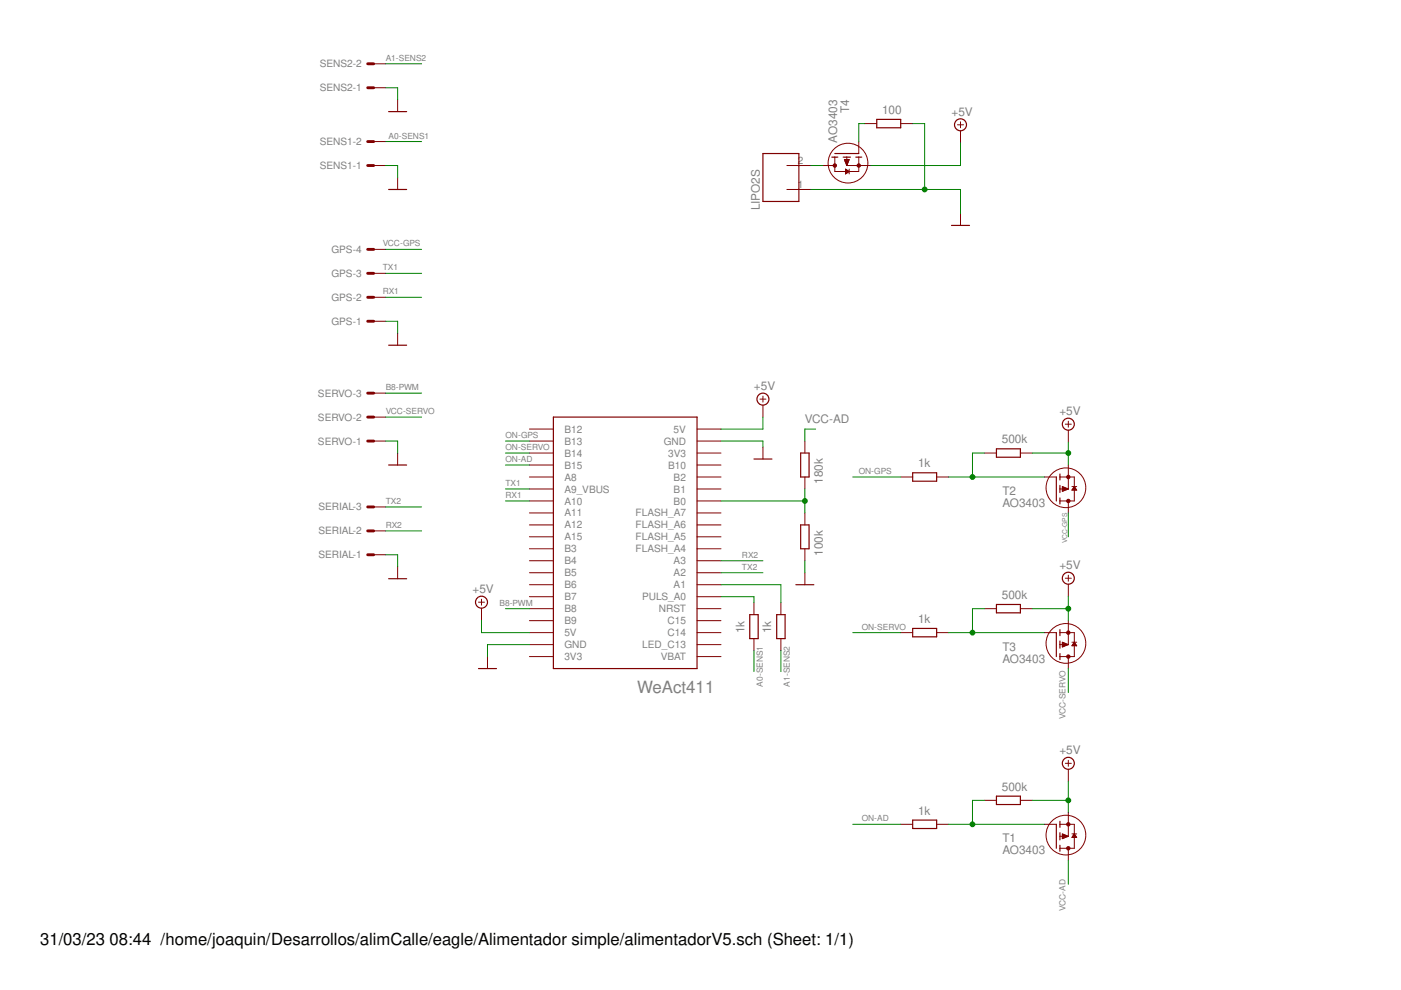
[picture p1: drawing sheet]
<svg xmlns="http://www.w3.org/2000/svg" width="297mm" height="210mm" viewBox="0 0 297 210" stroke-linecap="round" stroke-linejoin="round" font-family="sans-serif">
<g fill="none" stroke="#800000" stroke-width=".25">
<path d="M82.4 23.7h3.8M161.8 32.6h7.6v10.1h-7.6zM176.4 33.3h1.2M177 32.6h5.1M178.8 33.3h1.5M181.4 33.3h1.3M185.9 25.3h5.1v1.8h-5.1zM82.4 40.2h3.8M201.7 47.8h3.8M82.4 73.2h3.8M82.4 98.6h3.8M117.3 88.4h30.5v53.4h-30.5z"/>
<path d="M159.9 97.3h3.8M169.8 96.1h1.7v5h-1.7zM211.3 95.2h5v1.7h-5zM169.8 111.3h1.7v5.1h-1.7zM193.5 100.2h5.1v1.8h-5.1zM224 101.1v5.1M224.7 100.5v1.3M224.7 102.9v1.5M224.7 105.6v1.2M82.4 122.7h3.8M159 130.3h1.7v5.1h-1.7zM164.7 130.3h1.8v5.1h-1.8z"/>
<path d="M168.7 124h3.9M193.5 133.2h5.1v1.8h-5.1zM211.3 128.2h5v1.7h-5zM224 134.1v5.1M224.7 133.5v1.3M224.7 135.9v1.5M224.7 138.6v1.2M101.5 141.8h3.8M193.5 173.9h5.1v1.8h-5.1zM211.3 168.8h5v1.8h-5zM224 174.8v5.1M224.7 174.1v1.3"/>
<path d="M224.7 176.6v1.5M224.7 179.2v1.3"/>
<circle cx="203.6" cy="26.5" r="1.27"/>
<circle cx="161.8" cy="84.6" r="1.27"/>
<circle cx="226.5" cy="89.9" r="1.27"/>
<circle cx="102.1" cy="127.7" r="1.27"/>
<circle cx="226.5" cy="122.6" r="1.27"/>
<circle cx="226.5" cy="161.8" r="1.27"/>
</g>
<g fill="none" stroke="#800000" stroke-width=".21">
<path d="M79.2 18.6h2.6M79.2 13.5h2.6M79.2 35.1h2.6M79.2 30h2.6M84.3 21.1v2.6M84.3 37.6v2.6M166.8 35.1h5.1M174.5 35.1h2.5M177 33.3v3.1h5.1v-3.1M179 33.8h1l-.5 1.3zM179 33.9h1M179.1 34h.9"/>
<path d="M179.1 34.1h.8M179.2 34.2h.7M179.2 34.3h.6M179.3 35.9l.7 .5-.7 .5zM179.3 36.9h.1M179.3 36.7h.2M179.3 36.6h.3M179.3 36.5h.5M179.3 36.3h.6M179.3 36.2h.4M179.3 36h.2M179.3 35.9h.1"/>
<path d="M179.3 34.5h.5M179.3 34.6h.4M179.4 34.7h.3M179.4 34.8h.2M179.5 34.9h.1M179.5 35.1h5.1M179.5 33.3v1.8M180 35.9v1M182.1 30v2.6M183.3 26.2h2.6M191 26.2h2.5M203 26.5h1.3"/>
<path d="M203.6 25.8v1.3M203.6 27.7v2.6M79.2 58h2.6M79.2 52.9h2.6M166.8 40.2h5.1M203.6 45.3v2.5M79.2 68.1h2.6M79.2 63h2.6M84.3 70.7v2.5M79.2 93.5h2.6M79.2 88.4h2.6M79.2 83.4h2.6"/>
<path d="M84.3 96.1v2.5M112.2 98.6h5.1M112.2 96.1h5.1M112.2 93.5h5.1M112.2 91h5.1M147.8 98.6h5.1M147.8 96.1h5.1M147.8 93.5h5.1M147.8 91h5.1M161.1 84.6h1.3M161.8 84v1.3M161.8 85.9v2.5"/>
<path d="M161.8 94.8v2.5M170.6 93.5v2.6M208.7 96.1h2.6M216.3 96.1h2.6M225.9 89.9h1.2M226.5 89.3v1.3M226.5 91.2v2.5M226.5 98.6v5.1M79.2 117.6h2.6M79.2 112.6h2.6M79.2 107.5h2.6M112.2 118.9h5.1"/>
<path d="M112.2 116.4h5.1M112.2 113.8h5.1M112.2 111.3h5.1M112.2 108.8h5.1M112.2 106.2h5.1M112.2 103.7h5.1M112.2 101.1h5.1M147.8 118.9h5.1M147.8 116.4h5.1M147.8 113.8h5.1M147.8 111.3h5.1M147.8 108.8h5.1"/>
<path d="M147.8 106.2h5.1M147.8 103.7h5.1M147.8 101.1h5.1M170.6 101.1v2.6M170.6 108.8v2.5M170.6 116.4v2.5M191 101.1h2.5M198.6 101.1h2.5M221.4 101.1h2.6M224.7 101.1h3.1v5.1h-3.1M224.7 103.7h1.8M225.2 103.9h.6"/>
<path d="M225.2 103.8h.9M225.2 103.6h1.1M225.2 103.5h.8M225.2 103.3h.5M225.2 103.2h.2M225.2 103.2l1.3 .5-1.3 .5zM225.2 104.1h.3M226.5 106.2v2.6M227.3 103.2h1M227.3 103.8h.9M227.4 103.7h.7M227.5 103.6h.5"/>
<path d="M227.6 103.5h.4M227.7 103.3h.2M227.7 103.2h.1M227.8 103.2l.5 .7h-1zM84.3 120.2v2.5M101.5 127.7h1.2M102.1 127v1.3M102.1 128.9v2.6M103.4 139.2v2.6M112.2 139.2h5.1M112.2 136.7h5.1M112.2 134.1h5.1"/>
<path d="M112.2 131.6h5.1M112.2 129.1h5.1M112.2 126.5h5.1M112.2 124h5.1M112.2 121.4h5.1M147.8 139.2h5.1M147.8 136.7h5.1M147.8 134.1h5.1M147.8 131.6h5.1M147.8 129.1h5.1M147.8 126.5h5.1M147.8 124h5.1"/>
<path d="M147.8 121.4h5.1M159.9 127.8v2.5M159.9 135.4v2.5M165.6 127.8v2.5M165.6 135.4v2.5M170.6 121.4v2.6M191 134.1h2.5M198.6 134.1h2.5M208.7 129.1h2.6M216.3 129.1h2.6M221.4 134.1h2.6M224.7 134.1h3.1v5.1h-3.1"/>
<path d="M224.7 136.7h1.8M225.2 136.2l1.3 .5-1.3 .5zM225.2 136.9h.8M225.2 136.7h1.1M225.2 136.6h1.2M225.2 136.5h.9M225.2 136.4h.6M225.2 136.3h.3M225.2 137.1h.2M225.2 137h.5M225.9 122.6h1.2M226.5 122v1.2"/>
<path d="M226.5 123.9v2.5M226.5 131.6v5.1M226.5 139.2v2.6M227.3 136.2h1M227.3 136.9h.9M227.4 136.7h.8M227.5 136.6h.6M227.6 136.5h.4M227.6 136.4h.3M227.7 136.3h.1M227.8 136.2l.5 .7h-1zM191 174.8h2.5"/>
<path d="M198.6 174.8h2.5M208.7 169.7h2.6M216.3 169.7h2.6M221.4 174.8h2.6M224.7 174.8h3.1v5.1h-3.1M224.7 177.3h1.8M225.2 176.8l1.3 .5-1.3 .5zM225.2 177.5h.8M225.2 177.4h1.1M225.2 177.3h1.2M225.2 177.1h.9M225.2 177h.6"/>
<path d="M225.2 176.9h.3M225.2 177.8h.2M225.2 177.6h.5M225.9 161.8h1.2M226.5 161.2v1.3M226.5 163.1v2.6M226.5 172.2v5.1M226.5 179.9v2.5M227.3 176.8h1M227.3 177.5h1M227.4 177.4h.8M227.5 177.3h.6"/>
<path d="M227.5 177.1h.5M227.6 177h.3M227.7 176.9h.2M227.8 176.8l.5 .8h-1z"/>
<circle cx="179.8" cy="34.6" r="4.2"/>
<circle cx="226" cy="103.4" r="4.2"/>
<circle cx="226" cy="136.4" r="4.2"/>
<circle cx="226" cy="177.1" r="4.2"/>
</g>
<g fill="none" stroke="#800000" stroke-width=".61">
<path d="M78 18.6h1.2M78 13.5h1.2M78 35.1h1.2M78 30h1.2M78 58h1.2M78 52.9h1.2M78 68.1h1.2M78 63h1.2M78 93.5h1.2M78 88.4h1.2M78 83.4h1.2M78 117.6h1.2"/>
<path d="M78 112.6h1.2M78 107.5h1.2"/>
</g>
<g fill="#800000" stroke="#800000" stroke-width=".21">
<circle cx="226.5" cy="101.1" r=".36"/>
<circle cx="226.5" cy="106.2" r=".36"/>
<circle cx="226.5" cy="134.1" r=".36"/>
<circle cx="226.5" cy="139.2" r=".36"/>
<circle cx="182.1" cy="35.1" r=".36"/>
<circle cx="177" cy="35.1" r=".36"/>
<circle cx="226.5" cy="174.8" r=".36"/>
<circle cx="226.5" cy="179.9" r=".36"/>
</g>
<g fill="none" stroke="#008000" stroke-width=".21">
<path d="M81.8 18.6h2.5v2.5M81.8 13.5h7.6M81.8 35.1h2.5v2.5M81.8 30h7.6M171.9 35.1h2.6M183.3 26.2h-1.2v3.8M193.5 26.2h2.5v14M203.6 30.3v4.8h-19M81.8 58h7.6M81.8 52.9h7.6M171.9 40.2h31.7v5.1M81.8 68.1h2.5v2.6"/>
<path d="M81.8 63h7.6M81.8 93.5h2.5v2.6M81.8 88.4h7.6M81.8 83.4h7.6M107.2 93.5h5M107.2 96.1h5M107.2 98.6h5M152.9 93.5h8.9v1.3M161.8 88.4v2.6h-8.9M172.9 91h-2.3v2.5M208.7 96.1h-2.5v5M218.9 96.1h7.6"/>
<path d="M226.5 93.7v4.9M81.8 117.6h2.5v2.6M81.8 107.5h7.6M81.8 112.6h7.6M107.2 103.7h5M107.2 106.2h5M152.9 106.2h17.7M152.9 118.9h8.9M170.6 103.7v5.1M170.6 118.9v2.5M180.8 101.1h10.2M201.1 101.1h20.3"/>
<path d="M226.5 108.8v5M102.1 131.5v2.6h10.1M107.2 129.1h5M112.2 136.7h-8.8v2.5M152.9 121.4h8.9M152.9 126.5h7v1.3M152.9 124h12.7v3.8M159.9 137.9v4.5M165.6 137.9v4.5M180.8 134.1h10.2M201.1 134.1h20.3M208.7 129.1h-2.5v5"/>
<path d="M218.9 129.1h7.6M226.5 126.4v5.2M226.5 141.8v5M180.8 174.8h10.2M201.1 174.8h20.3M208.7 169.7h-2.5v5.1M218.9 169.7h7.6M226.5 165.7v6.5M226.5 182.4v5.1"/>
</g>
<g fill="#008000" stroke="#008000" stroke-width=".21">
<circle cx="196" cy="40.2" r=".51"/>
<circle cx="226.5" cy="96.1" r=".51"/>
<circle cx="226.5" cy="129.1" r=".51"/>
<circle cx="226.5" cy="169.7" r=".51"/>
<circle cx="206.2" cy="101.1" r=".51"/>
<circle cx="206.2" cy="134.1" r=".51"/>
<circle cx="170.6" cy="106.2" r=".51"/>
<circle cx="206.2" cy="174.8" r=".51"/>
</g>
<text font-size="3.6" fill="#808080" x="135.1" y="146.8">WeAct411</text>
<g font-size="3.5">
<text x="8.5" y="200.4">31/03/23</text>
<text x="23.2" y="200.4">08:44 /home/joaquin/Desarrollos/alimCalle/eagle/Alimentador simple/alimentadorV5.sch (Sheet: 1/1)</text>
</g>
<g font-size="2.5" fill="#808080">
<text x="180" y="24.1" transform="rotate(-90 180 24.1)">T4</text>
<text x="187" y="24.2">100</text>
<text x="201.7" y="24.6">+5V</text>
<text x="177.5" y="30.2" transform="rotate(-90 177.5 30.2)">AO3403</text>
<text x="161.1" y="44.6" transform="rotate(-90 161.1 44.6)">LIPO2S</text>
<text x="159.9" y="82.7">+5V</text>
<text x="170.6" y="89.7">VCC-AD</text>
<text x="224.6" y="88">+5V</text>
<text x="212.4" y="94">500k</text>
<text x="194.6" y="99.1">1k</text>
<text x="174.5" y="102.6" transform="rotate(-90 174.5 102.6)">180k</text>
<text x="212.5" y="107.5">AO3403</text>
<text x="212.5" y="104.9">T2</text>
<text x="174.5" y="117.8" transform="rotate(-90 174.5 117.8)">100k</text>
<text x="100.2" y="125.8">+5V</text>
<text x="224.6" y="120.7">+5V</text>
<text x="212.4" y="127">500k</text>
<text x="157.8" y="134.3" transform="rotate(-90 157.8 134.3)">1k</text>
<text x="163.5" y="134.3" transform="rotate(-90 163.5 134.3)">1k</text>
<text x="194.6" y="132.1">1k</text>
<text x="212.5" y="137.9">T3</text>
<text x="212.5" y="140.5">AO3403</text>
<text x="224.6" y="159.9">+5V</text>
<text x="212.4" y="167.7">500k</text>
<text x="194.6" y="172.7">1k</text>
<text x="212.5" y="178.6">T1</text>
<text x="212.5" y="181.1">AO3403</text>
</g>
<g font-size="2.1" fill="#808080">
<text x="67.8" y="14.3">SENS2-2</text>
<text x="67.8" y="19.4">SENS2-1</text>
<text x="67.8" y="35.9">SENS1-1</text>
<text x="67.8" y="30.8">SENS1-2</text>
<text x="169.2" y="34.7">2</text>
<text x="169.2" y="39.8">1</text>
<text x="70.3" y="53.6">GPS-4</text>
<text x="70.3" y="58.7">GPS-3</text>
<text x="70.3" y="63.8">GPS-2</text>
<text x="70.3" y="68.9">GPS-1</text>
<text x="67.4" y="89.2">SERVO-2</text>
<text x="67.4" y="84.1">SERVO-3</text>
<text x="67.4" y="94.3">SERVO-1</text>
<text x="119.7" y="94.3">B13</text>
<text x="119.7" y="91.7">B12</text>
<text x="140.7" y="94.3">GND</text>
<text x="142.8" y="91.7">5V</text>
<text x="119.7" y="101.9">A8</text>
<text x="119.7" y="99.3">B15</text>
<text x="119.7" y="96.8">B14</text>
<text x="141.6" y="99.3">B10</text>
<text x="141.6" y="96.8">3V3</text>
<text x="142.8" y="101.9">B2</text>
<text x="119.7" y="107">A10</text>
<text x="119.7" y="104.4">A9_VBUS</text>
<text x="142.8" y="107">B0</text>
<text x="142.8" y="104.4">B1</text>
<text x="67.5" y="113.3">SERIAL-2</text>
<text x="67.5" y="108.2">SERIAL-3</text>
<text x="119.7" y="112">A12</text>
<text x="119.7" y="109.5">A11</text>
<text x="134.8" y="112">FLASH_A6</text>
<text x="134.8" y="109.5">FLASH_A7</text>
<text x="67.5" y="118.4">SERIAL-1</text>
<text x="119.7" y="119.7">B4</text>
<text x="119.7" y="117.1">B3</text>
<text x="119.7" y="114.6">A15</text>
<text x="134.8" y="117.1">FLASH_A4</text>
<text x="134.8" y="114.6">FLASH_A5</text>
<text x="142.8" y="119.7">A3</text>
<text x="119.7" y="124.7">B6</text>
<text x="119.7" y="122.2">B5</text>
<text x="142.8" y="124.7">A1</text>
<text x="142.8" y="122.2">A2</text>
<text x="119.7" y="129.8">B8</text>
<text x="119.7" y="127.3">B7</text>
<text x="136.2" y="127.3">PULS_A0</text>
<text x="139.7" y="129.8">NRST</text>
<text x="119.7" y="137.4">GND</text>
<text x="119.7" y="134.9">5V</text>
<text x="119.7" y="132.4">B9</text>
<text x="136.2" y="137.4">LED_C13</text>
<text x="141.5" y="134.9">C14</text>
<text x="141.5" y="132.4">C15</text>
<text x="119.7" y="140">3V3</text>
<text x="140.1" y="140">VBAT</text>
</g>
<g font-size="1.8" fill="#808080">
<text x="81.8" y="12.9">A1-SENS2</text>
<text x="82.4" y="29.4">A0-SENS1</text>
<text x="81.1" y="52.2">VCC-GPS</text>
<text x="81.1" y="57.3">TX1</text>
<text x="81.1" y="62.4">RX1</text>
<text x="81.8" y="82.7">B8-PWM</text>
<text x="81.8" y="87.8">VCC-SERVO</text>
<text x="107.2" y="92.9">ON-GPS</text>
<text x="107.2" y="95.4">ON-SERVO</text>
<text x="107.2" y="98">ON-AD</text>
<text x="182.1" y="100.5">ON-GPS</text>
<text x="81.8" y="106.8">TX2</text>
<text x="107.2" y="103">TX1</text>
<text x="107.2" y="105.6">RX1</text>
<text x="81.8" y="111.9">RX2</text>
<text x="157.3" y="118.3">RX2</text>
<text x="157.3" y="120.8">TX2</text>
<text x="105.9" y="128.4">B8-PWM</text>
<text x="182.7" y="133.5">ON-SERVO</text>
<text x="161.8" y="145.6" transform="rotate(-90 161.8 145.6)">A0-SENS1</text>
<text x="167.5" y="145.6" transform="rotate(-90 167.5 145.6)">A1-SENS2</text>
<text x="225.9" y="152.5" transform="rotate(-90 225.9 152.5)">VCC-SERVO</text>
<text x="182.7" y="174.1">ON-AD</text>
<text x="225.9" y="193.2" transform="rotate(-90 225.9 193.2)">VCC-AD</text>
</g>
<text font-size="1.4" fill="#808080" x="226.3" y="115.1" transform="rotate(-90 226.3 115.1)">VCC-GPS</text>
</svg>
